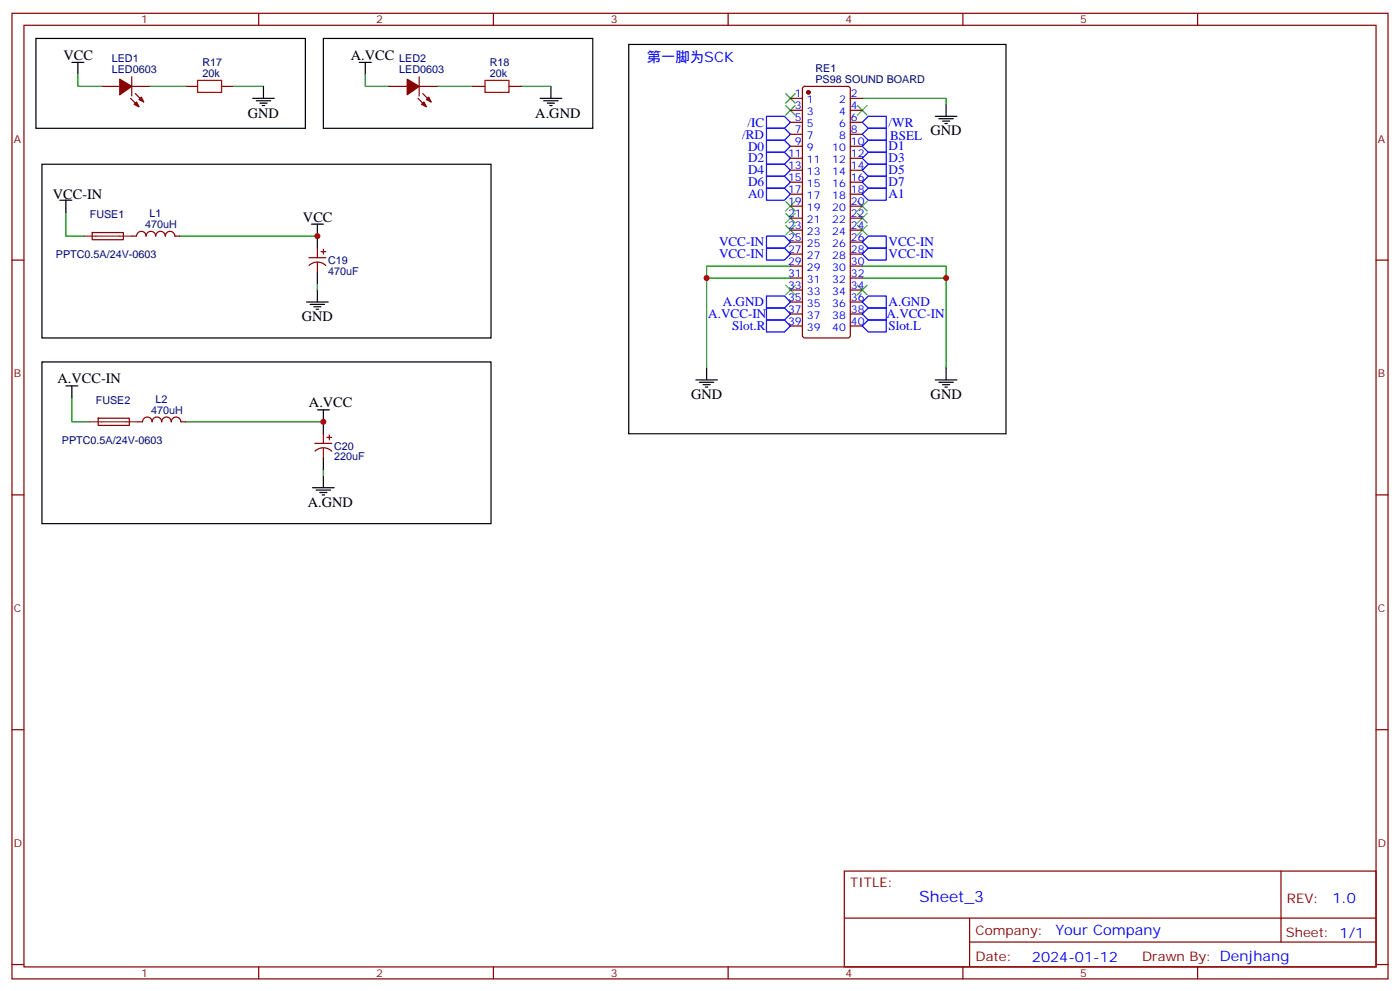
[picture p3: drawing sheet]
<svg xmlns="http://www.w3.org/2000/svg" width="412mm" height="292mm" viewBox="0 0 412 292" stroke-linecap="round" stroke-linejoin="round" font-family="sans-serif">
<g fill="none" stroke="#870000" stroke-width=".35">
<path d="M3.5 3.9h405.4v284.4h-405.4zM7.1 7.4h398.2v277.3h-398.2zM76.2 3.9v3.5M145.3 3.9v3.5M214.5 3.9v3.5M283.6 3.9v3.5M352.8 3.9v3.5M30 25.4h5.3M38.5 29l2.4 2.4M38.8 25.4h5.3M38.8 22.6v5.7M39.9 27.6l2.4 2.4"/>
<path d="M54.7 25.4h3.5M65.3 25.4h3.5M114.7 25.4h5.2M123.1 29l2.5 2.4M123.5 25.4h5.3M123.5 22.6v5.7M124.5 27.6l2.5 2.4M139.3 25.4h3.6M149.9 25.4h3.6M232.8 29h3.6M232.8 32.5h3.6M232.8 36h3.6"/>
<path d="M232.8 39.5h3.6M236.6 25.6l.5-.2h12.7l.5 .2 .2 .5v72.7l-.3 .5-.4 .2h-12.7l-.5-.2-.2-.5v-72.7zM250.5 29h3.5M250.5 32.5h3.5M250.5 36h3.5M250.5 39.5h3.5M232.8 43.1h3.6M232.8 46.6h3.6M232.8 50.1h3.6M232.8 53.7h3.6M232.8 57.2h3.6M250.5 43.1h3.5"/>
<path d="M250.5 46.6h3.5M250.5 50.1h3.5M250.5 53.7h3.5M250.5 57.2h3.5M3.5 76.6h3.6M27.2 68.5h9.1v2.1h-9.1zM38.8 69.5h1.4a1.41 1.41 0 0 1 1.4-1.4 1.41 1.41 0 0 1 1.4 1.4 1.41 1.41 0 0 1 1.4-1.4 1.41 1.41 0 0 1 1.5 1.4 1.41 1.41 0 0 1 1.4-1.4 1.41 1.41 0 0 1 1.4 1.4 1.41 1.41 0 0 1 1.4-1.4 1.41 1.41 0 0 1 1.4 1.4h1.4M91 75.9h5M91.1 78.2a3.5 3.5 0 0 1 4.9 0M93.5 73.1v2.8M93.5 77.3v2.8M94.5 74.1h1.5"/>
<path d="M95.2 73.4v1.4M232.8 78.4h3.6M232.8 74.8h3.6M232.8 71.3h3.6M232.8 67.8h3.6M232.8 60.7h3.6M232.8 64.2h3.6M250.5 78.4h3.5M250.5 74.8h3.5M250.5 71.3h3.5M250.5 67.8h3.5M250.5 60.7h3.5"/>
<path d="M250.5 64.2h3.5M405.3 76.6h3.6M232.8 96h3.6M232.8 92.5h3.6M232.8 88.9h3.6M232.8 85.4h3.6M232.8 81.9h3.6M250.5 96h3.5M250.5 92.5h3.5M250.5 88.9h3.5M250.5 85.4h3.5M250.5 81.9h3.5"/>
<path d="M28.9 123.2h9.2v2l-9.1 .1zM40.6 124.2h1.4a1.41 1.41 0 0 1 1.4-1.4 1.41 1.41 0 0 1 1.4 1.4 1.41 1.41 0 0 1 1.4-1.4 1.41 1.41 0 0 1 1.4 1.4 1.41 1.41 0 0 1 1.4-1.4 1.41 1.41 0 0 1 1.4 1.4 1.41 1.41 0 0 1 1.5-1.4 1.41 1.41 0 0 1 1.4 1.4h1.4M92.8 130.6h4.9M92.8 132.8a3.5 3.5 0 0 1 4.9 .1M95.2 127.7v2.9M95.2 132v2.8M96.3 128.8h1.4M97 128.1v1.4M3.5 145.7h3.6M405.3 145.7h3.6M3.5 214.9h3.6M405.3 214.9h3.6"/>
<path d="M248.7 256.5h156.6v28.2h-156.6zM377.3 256.5v20.9M248.7 270.4h156.5M285.6 277.4h119.6M285.6 270.4v14.1M3.5 284h3.6M76.2 284.7v3.6M145.3 284.7v3.6M214.5 284.7v3.6M283.6 284.7v3.6M352.8 284.7v3.6M405.3 284h3.6"/>
</g>
<g fill="none" stroke="#000" stroke-width=".35">
<path d="M10.6 11.3h79.4v26.5h-79.4zM21.2 18.4h3.5M22.9 18.4v3.5M95.2 11.3h79.4v26.5h-79.4zM105.8 18.4h3.6M107.6 18.4v3.5M185.2 13.1h111.1v114.6h-111.1zM74.4 29h6.4M75.5 29.7h4.2M76.6 30.4h2.1M77.3 31.1h.7M77.6 25.4v3.6"/>
<path d="M159.1 29h6.4M160.2 29.7h4.2M161.2 30.4h2.1M161.9 31.1h.7M162.3 25.4v3.6M275.5 34.3h6.4M276.6 35h4.2M277.6 35.7h2.2M278.3 36.4h.7M278.7 30.7v3.6M12.3 48.4h132.3v51.1h-132.3zM17.6 58.9h3.6"/>
<path d="M19.4 58.9v3.6M91.7 66h3.5M93.5 66v7.1M90.3 88.9h6.4M91.4 89.6h4.2M92.4 90.3h2.1M93.1 91.1h.7M93.5 80.1v3.5M93.5 85.4v3.5M12.3 106.6h132.3v47.6h-132.3zM19.4 113.6h3.5M21.2 113.6v3.6"/>
<path d="M205 111.9h6.3M206 112.6h4.3M207.1 113.3h2.1M207.8 114h.7M208.1 108.3v3.6M275.5 111.9h6.4M276.6 112.6h4.2M277.6 113.3h2.2M278.3 114h.7M278.7 108.3v3.6M93.5 120.7h3.5M95.2 120.7v7"/>
<path d="M95.2 134.8v3.5M92.1 143.6h6.3M93.1 144.3h4.3M94.2 145h2.1M94.9 145.7h.7M95.2 140.1v3.5"/>
</g>
<g fill="none" stroke="#00f" stroke-width=".35">
<path d="M225.8 34.3h5.3l1.7 1.7-1.7 1.8h-5.3zM225.8 37.8h5.3l1.7 1.7-1.7 1.8h-5.3zM255.8 37.8h5.3v3.5h-5.3l-1.8-1.8zM255.8 34.3h5.3v3.5h-5.3l-1.8-1.8zM225.8 41.3h5.3l1.7 1.8-1.7 1.7h-5.3zM225.8 44.8h5.3l1.7 1.8-1.7 1.8h-5.3zM225.8 48.4h5.3l1.7 1.7-1.7 1.8h-5.3zM225.8 51.9h5.3l1.7 1.8-1.7 1.7h-5.3zM225.8 55.4h5.3l1.7 1.8-1.7 1.7h-5.3zM255.8 55.4h5.3v3.5h-5.3l-1.8-1.7zM255.8 41.3h5.3v3.5h-5.3l-1.8-1.7zM255.8 44.8h5.3v3.6h-5.3l-1.8-1.8z"/>
<path d="M255.8 48.4h5.3v3.5h-5.3l-1.8-1.8zM255.8 51.9h5.3v3.5h-5.3l-1.8-1.7zM225.8 69.5h5.3l1.7 1.8-1.7 1.8h-5.3zM225.8 73.1h5.3l1.7 1.7-1.7 1.8h-5.3zM255.8 69.5h5.3v3.6h-5.3l-1.8-1.8zM255.8 73.1h5.3v3.5h-5.3l-1.8-1.8zM225.8 87.2h5.3l1.7 1.7-1.7 1.8h-5.3zM225.8 90.7h5.3l1.7 1.8-1.7 1.7h-5.3zM225.8 94.2h5.3l1.7 1.8-1.7 1.8h-5.3zM254 96l1.8-1.8h5.3v3.6h-5.3zM254 92.5l1.8-1.8h5.3v3.5h-5.3zM255.8 87.2h5.3v3.5h-5.3l-1.8-1.8z"/>
</g>
<g fill="none" stroke="#008700" stroke-width=".35">
<path d="M22.9 21.9v3.5h7.1M44.1 25.4h10.6M68.8 25.4h8.8M107.6 21.9v3.5h7.1M128.8 25.4h10.5M153.5 25.4h8.8M254 29h24.7v1.7M19.4 62.5v7h5.3M52.9 69.5h40.6M232.8 78.4h-24.7v29.9M254 78.4h24.7v29.9M93.5 83.6v1.8"/>
<path d="M208.1 81.9h24.7M254 81.9h24.7M21.2 117.2v7h5.3M54.7 124.2h40.5M95.2 138.3v1.8"/>
</g>
<path d="M58.2 23.7h7.1v3.5h-7.1zM142.9 23.7h7v3.5h-7z" fill="none" stroke="#a10000" stroke-width=".35"/>
<g fill="#870000" stroke="#870000" stroke-width=".35">
<path d="M119.9 23.3l3.6 2.1-3.6 2.5z"/>
<path d="M124.2 30.7l.7-.7 .7 1.4z"/>
<path d="M126.3 28.6l.7 1.4-1.4-.7z"/>
<path d="M35.3 23.3l3.5 2.1-3.5 2.5z"/>
<path d="M40.2 30l.7 1.4-1.4-.7z"/>
<path d="M41.6 28.6l.7 1.4-1.4-.7z"/>
<circle cx="238.1" cy="27.2" r=".53"/>
</g>
<path d="M24.7 69.5h14.1M26.5 124.2h14.1" fill="none" stroke="#8c2424" stroke-width=".35"/>
<g fill="none" stroke="#3c3" stroke-width=".35">
<path d="M231.4 31.1l2.8 2.8M231.4 27.6l2.8 2.8M234.2 31.1l-2.8 2.8M234.2 27.6l-2.8 2.8M252.6 31.1l2.8 2.8M255.4 31.1l-2.8 2.8M231.4 59.3l2.8 2.8M234.2 59.3l-2.8 2.8M252.6 59.3l2.8 2.8M255.4 59.3l-2.8 2.8M231.4 62.8l2.8 2.9M231.4 66.4l2.8 2.8"/>
<path d="M234.2 62.8l-2.8 2.9M234.2 66.4l-2.8 2.8M252.6 62.8l2.8 2.9M252.6 66.4l2.8 2.8M255.4 62.8l-2.8 2.9M255.4 66.4l-2.8 2.8M231.4 84l2.8 2.8M234.2 84l-2.8 2.8M252.6 84l2.8 2.8M255.4 84l-2.8 2.8"/>
</g>
<g fill="#c00">
<circle cx="95.3" cy="124.2" r=".88"/>
<circle cx="93.5" cy="69.5" r=".88"/>
<circle cx="208.1" cy="81.9" r=".88"/>
<circle cx="278.7" cy="81.9" r=".88"/>
</g>
<text font-size="4.6" fill="#00f" x="270.8" y="265.5">Sheet_3</text>
<g font-size="4.2">
<text x="18.7" y="17.7">VCC</text>
<text x="103.4" y="17.7">A.VCC</text>
<text x="73" y="34.6">GND</text>
<text x="157.7" y="34.6">A.GND</text>
<text x="274.1" y="39.9">GND</text>
<text x="15.6" y="58.6">VCC-IN</text>
<text x="89.3" y="65.3">VCC</text>
<text x="88.9" y="94.6">GND</text>
<text x="16.9" y="112.9">A.VCC-IN</text>
<text x="91" y="120">A.VCC</text>
<text x="203.6" y="117.5">GND</text>
<text x="274.1" y="117.5">GND</text>
<text x="90.7" y="149.3">A.GND</text>
</g>
<g font-size="4.2" fill="#00f">
<text x="190.5" y="18.4">第一脚为SCK</text>
<text x="392.5" y="265.8">1.0</text>
<text x="310.9" y="275.3">Your Company</text>
<text x="304" y="283.1">2024-01-12</text>
</g>
<g font-size="3.9" fill="#00f">
<text x="218.6" y="40.8">/RD</text>
<text x="220.1" y="37.3">/IC</text>
<text x="261.8" y="37.3">/WR</text>
<text x="262.2" y="41.3">BSEL</text>
<text x="220.3" y="44.3">D0</text>
<text x="220.3" y="47.8">D2</text>
<text x="261.8" y="44.2">D1</text>
<text x="261.8" y="47.8">D3</text>
<text x="220.3" y="51.3">D4</text>
<text x="261.8" y="51.3">D5</text>
<text x="220.3" y="54.8">D6</text>
<text x="220.3" y="58.4">A0</text>
<text x="261.8" y="58.3">A1</text>
<text x="261.8" y="54.8">D7</text>
<text x="211.8" y="72.5">VCC-IN</text>
<text x="211.8" y="76.1">VCC-IN</text>
<text x="261.8" y="72.5">VCC-IN</text>
<text x="261.8" y="76.1">VCC-IN</text>
<text x="208.6" y="93.7">A.VCC-IN</text>
<text x="212.9" y="90.2">A.GND</text>
<text x="261.2" y="93.7">A.VCC-IN</text>
<text x="261.8" y="90.2">A.GND</text>
<text x="215.7" y="97.2">Slot.R</text>
<text x="261.8" y="97.3">Slot.L</text>
</g>
<g font-size="3.9" fill="#800">
<text x="250.5" y="261.1">TITLE:</text>
<text x="379.1" y="265.8">REV:</text>
<text x="287.4" y="275.3">Company:</text>
<text x="378.7" y="275.9">Sheet: 1/1</text>
<text x="287.4" y="283">Date:</text>
<text x="336.4" y="283.1">Drawn By: Denjhang</text>
</g>
<g font-size="3.2" fill="#800">
<text x="41.6" y="6.9">1</text>
<text x="110.8" y="6.9">2</text>
<text x="179.9" y="6.9">3</text>
<text x="249.1" y="6.9">4</text>
<text x="318.2" y="6.9">5</text>
<text x="4.1" y="42">A</text>
<text x="405.9" y="42">A</text>
<text x="4.1" y="111.2">B</text>
<text x="405.9" y="111.2">B</text>
<text x="4.1" y="180.3">C</text>
<text x="405.9" y="180.3">C</text>
<text x="4.1" y="249.4">D</text>
<text x="405.9" y="249.4">D</text>
<text x="41.6" y="287.7">1</text>
<text x="110.8" y="287.7">2</text>
<text x="179.9" y="287.7">3</text>
<text x="249.1" y="287.7">4</text>
<text x="318.2" y="287.7">5</text>
</g>
<g font-size="3.2" fill="#000080">
<text x="32.9" y="21.6">LED0603</text>
<text x="32.9" y="18.4">LED1</text>
<text x="59.6" y="22.6">20k</text>
<text x="59.6" y="19.4">R17</text>
<text x="117.6" y="21.6">LED0603</text>
<text x="117.6" y="18.4">LED2</text>
<text x="144.3" y="22.6">20k</text>
<text x="144.3" y="19.4">R18</text>
<text x="240.2" y="21.3">RE1</text>
<text x="240.2" y="24.3">PS98 SOUND BOARD</text>
<text x="26.4" y="64.3">FUSE1</text>
<text x="44" y="63.9">L1</text>
<text x="42.8" y="67.2">470uH</text>
<text x="16.5" y="76">PPTC0.5A/24V-0603</text>
<text x="96.7" y="77.7">C19</text>
<text x="96.7" y="80.9">470uF</text>
<text x="28.2" y="119">FUSE2</text>
<text x="45.8" y="118.5">L2</text>
<text x="44.5" y="121.8">470uH</text>
<text x="18.2" y="130.7">PPTC0.5A/24V-0603</text>
<text x="98.4" y="135.6">220uF</text>
<text x="98.4" y="132.4">C20</text>
</g>
<g font-size="3.2" fill="#00f">
<text x="234.2" y="28.6">1</text>
<text x="250.6" y="28.6">2</text>
<text x="234.2" y="32.1">3</text>
<text x="234.2" y="35.7">5</text>
<text x="237.7" y="30.4">1</text>
<text x="237.7" y="33.9">3</text>
<text x="247.1" y="33.9">4</text>
<text x="247.1" y="30.4">2</text>
<text x="250.6" y="35.7">6</text>
<text x="250.6" y="32.1">4</text>
<text x="234.2" y="39.2">7</text>
<text x="237.7" y="37.4">5</text>
<text x="237.7" y="41">7</text>
<text x="247.1" y="41">8</text>
<text x="247.1" y="37.4">6</text>
<text x="250.6" y="39.2">8</text>
<text x="232.2" y="46.2">11</text>
<text x="234.2" y="42.7">9</text>
<text x="237.7" y="44.5">9</text>
<text x="245.1" y="44.5">10</text>
<text x="250.6" y="46.2">12</text>
<text x="250.6" y="42.7">10</text>
<text x="232.2" y="49.8">13</text>
<text x="232.2" y="53.3">15</text>
<text x="237.7" y="48">11</text>
<text x="237.7" y="51.5">13</text>
<text x="245.1" y="51.5">14</text>
<text x="245.1" y="48">12</text>
<text x="250.6" y="53.3">16</text>
<text x="250.6" y="49.8">14</text>
<text x="232.2" y="56.8">17</text>
<text x="237.7" y="55.1">15</text>
<text x="237.7" y="58.6">17</text>
<text x="245.1" y="58.6">18</text>
<text x="245.1" y="55.1">16</text>
<text x="250.6" y="56.8">18</text>
<text x="232.2" y="60.4">19</text>
<text x="232.2" y="63.9">21</text>
<text x="237.7" y="62.1">19</text>
<text x="237.7" y="65.7">21</text>
<text x="245.1" y="65.7">22</text>
<text x="245.1" y="62.1">20</text>
<text x="250.6" y="63.9">22</text>
<text x="250.6" y="60.4">20</text>
<text x="232.2" y="67.4">23</text>
<text x="232.2" y="70.9">25</text>
<text x="237.7" y="69.2">23</text>
<text x="245.1" y="69.2">24</text>
<text x="250.6" y="70.9">26</text>
<text x="250.6" y="67.4">24</text>
<text x="232.2" y="74.5">27</text>
<text x="232.2" y="78">29</text>
<text x="237.7" y="72.7">25</text>
<text x="237.7" y="76.2">27</text>
<text x="245.1" y="76.2">28</text>
<text x="245.1" y="72.7">26</text>
<text x="250.6" y="78">30</text>
<text x="250.6" y="74.5">28</text>
<text x="232.2" y="81.5">31</text>
<text x="237.7" y="79.8">29</text>
<text x="237.7" y="83.3">31</text>
<text x="245.1" y="83.3">32</text>
<text x="245.1" y="79.8">30</text>
<text x="250.6" y="81.5">32</text>
<text x="232.2" y="85.1">33</text>
<text x="232.2" y="88.6">35</text>
<text x="237.7" y="86.8">33</text>
<text x="245.1" y="86.8">34</text>
<text x="250.6" y="88.6">36</text>
<text x="250.6" y="85.1">34</text>
<text x="232.2" y="92.1">37</text>
<text x="232.2" y="95.6">39</text>
<text x="237.7" y="90.3">35</text>
<text x="237.7" y="93.9">37</text>
<text x="245.1" y="93.9">38</text>
<text x="245.1" y="90.3">36</text>
<text x="250.6" y="95.6">40</text>
<text x="250.6" y="92.1">38</text>
<text x="237.7" y="97.4">39</text>
<text x="245.1" y="97.4">40</text>
</g>
</svg>
